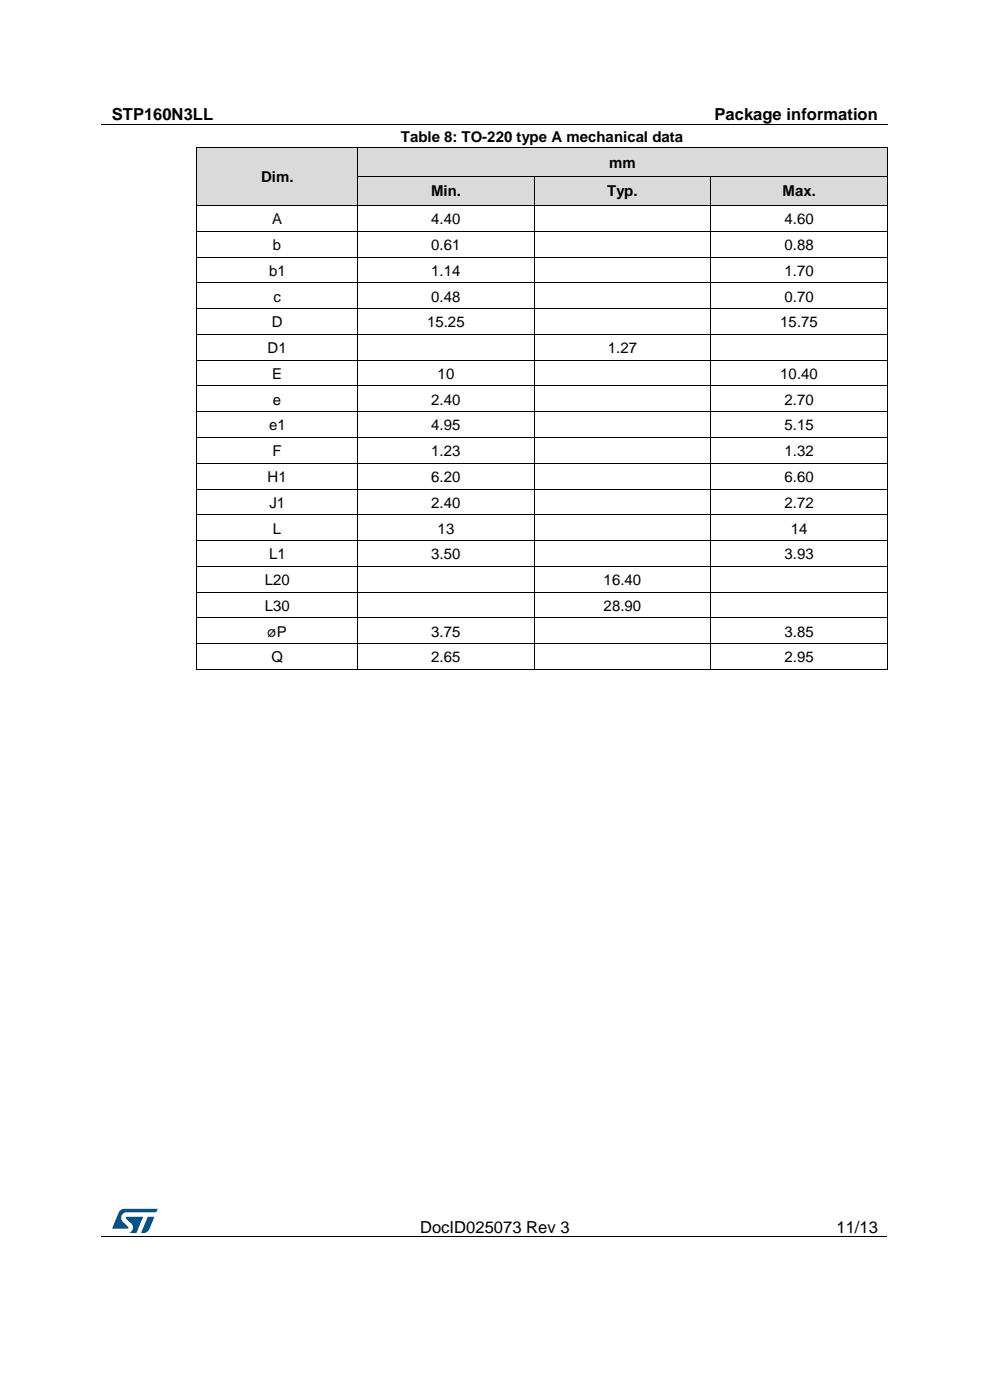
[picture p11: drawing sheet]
<svg xmlns="http://www.w3.org/2000/svg" width="210mm" height="297mm" viewBox="0 0 210 297" stroke-linecap="round" stroke-linejoin="round" font-family="sans-serif">
<path d="M21.5 26.5h166.7M21.5 262.4h166.7" fill="none" stroke="#000" stroke-width=".21"/>
<path d="M104.9 26.4h.1v.1h-.1zM61.6 262.3h.1v.2h-.1zM148 262.3h.1v.2h-.1z" fill="#000"/>
<g fill="#005288">
<path d="M25.4 256.9l.6-.4h.4h7l-.3 .7h-6.2a1.18 1.18 0 0 0-1.1 .7 1.18 1.18 0 0 0 .2 1.3l1.2 1.1v.3h-3.4z"/>
<path d="M31.4 258.2h1.3l-1 2.6a1.31 1.31 0 0 1-1.7 .7z"/>
<path d="M26.7 258.2h3.6l-1.4 3.4h-1.4a1.29 1.29 0 0 0 .4-2l-1.2-1.1z"/>
</g>
<g fill="#dadada">
<path d="M41.8 31.4h34.1v12.1h-34.1z" fill-rule="evenodd"/>
<path d="M43.7 34.5h30.3v6h-30.3z" fill-rule="evenodd"/>
<path d="M75.9 31.4h112.3v6h-112.3z" fill-rule="evenodd"/>
</g>
<path d="M77.8 31.4h108.5v6h-108.5z" fill="#dadada"/>
<path d="M41.7 31.3l.1 .1zM75.8 31.3l.1 .1zM188.2 31.3l.1 .1z" fill="#000"/>
<path d="M41.8 31.4v6M41.8 31.4h34M75.9 31.4v6M75.9 31.4h112.3M188.2 31.4v6" fill="none" stroke="#000" stroke-width=".21"/>
<g fill="#dadada">
<path d="M75.9 37.5h37.4v6h-37.4z" fill-rule="evenodd"/>
<path d="M113.4 37.5h37.3v6h-37.3z" fill-rule="evenodd"/>
<path d="M150.8 37.5h37.4v6h-37.4z" fill-rule="evenodd"/>
</g>
<g fill="#dadada">
<path d="M77.8 37.5h33.6v6h-33.6z"/>
<path d="M115.2 37.5h33.7v6h-33.7z"/>
<path d="M152.7 37.5h33.6v6h-33.6z"/>
</g>
<g fill="#000">
<path d="M41.7 37.4l.1 .1zM75.8 37.4l.1 .1zM113.3 37.4l.1 .1zM150.7 37.4l.1 .1zM188.2 37.4l.1 .1zM41.7 43.5h.2v.2h-.2zM41.7 49h.2v.1h-.2zM41.7 54.4h.2v.2h-.2zM41.9 43.5h.1v.2h-.1zM75.8 43.5h.1v.2h-.1zM75.8 49h.1v.1h-.1zM75.8 54.4h.1v.2h-.1z"/>
<path d="M75.9 43.5h.2v.2h-.2zM113.2 43.5h.2v.2h-.2zM113.2 49h.2v.1h-.2zM113.2 54.4h.2v.2h-.2zM113.4 43.5h.2v.2h-.2zM150.7 43.5h.1v.2h-.1zM150.7 49h.1v.1h-.1zM150.7 54.4h.1v.2h-.1zM150.8 43.5h.2v.2h-.2zM188.1 43.5h.2v.2h-.2zM188.1 49h.2v.1h-.2zM188.1 54.4h.2v.2h-.2z"/>
<path d="M41.7 59.9h.2v.2h-.2zM41.7 65.4h.2v.2h-.2zM41.7 70.9h.2v.1h-.2zM41.7 76.3h.2v.2h-.2zM75.8 59.9h.1v.2h-.1zM75.8 65.4h.1v.2h-.1zM75.8 70.9h.1v.1h-.1zM75.8 76.3h.1v.2h-.1zM113.2 59.9h.2v.2h-.2zM113.2 65.4h.2v.2h-.2zM113.2 70.9h.2v.1h-.2zM113.2 76.3h.2v.2h-.2z"/>
<path d="M150.7 59.9h.1v.2h-.1zM150.7 65.4h.1v.2h-.1zM150.7 70.9h.1v.1h-.1zM150.7 76.3h.1v.2h-.1zM188.1 59.9h.2v.2h-.2zM188.1 65.4h.2v.2h-.2zM188.1 70.9h.2v.1h-.2zM188.1 76.3h.2v.2h-.2zM41.7 81.8h.2v.2h-.2zM41.7 87.2h.2v.2h-.2zM41.7 92.7h.2v.2h-.2zM41.7 98.2h.2v.2h-.2z"/>
<path d="M75.8 81.8h.1v.2h-.1zM75.8 87.2h.1v.2h-.1zM75.8 92.7h.1v.2h-.1zM75.8 98.2h.1v.2h-.1zM113.2 81.8h.2v.2h-.2zM113.2 87.2h.2v.2h-.2zM113.2 92.7h.2v.2h-.2zM113.2 98.2h.2v.2h-.2zM150.7 81.8h.1v.2h-.1zM150.7 87.2h.1v.2h-.1zM150.7 92.7h.1v.2h-.1zM150.7 98.2h.1v.2h-.1z"/>
<path d="M188.1 81.8h.2v.2h-.2zM188.1 87.2h.2v.2h-.2zM188.1 92.7h.2v.2h-.2zM188.1 98.2h.2v.2h-.2zM41.7 103.7h.2v.1h-.2zM41.7 109.1h.2v.2h-.2zM41.7 114.6h.2v.2h-.2zM75.8 103.7h.1v.1h-.1zM75.8 109.1h.1v.2h-.1zM75.8 114.6h.1v.2h-.1zM113.2 103.7h.2v.1h-.2zM113.2 109.1h.2v.2h-.2z"/>
<path d="M113.2 114.6h.2v.2h-.2zM150.7 103.7h.1v.1h-.1zM150.7 109.1h.1v.2h-.1zM150.7 114.6h.1v.2h-.1zM188.1 103.7h.2v.1h-.2zM188.1 109.1h.2v.2h-.2zM188.1 114.6h.2v.2h-.2zM41.7 120.1h.2v.1h-.2zM41.7 125.5h.2v.2h-.2zM41.7 131h.2v.2h-.2zM41.7 136.5h.2v.2h-.2zM75.8 120.1h.1v.1h-.1z"/>
<path d="M75.8 125.5h.1v.2h-.1zM75.8 131h.1v.2h-.1zM75.8 136.5h.1v.2h-.1zM113.2 120.1h.2v.1h-.2zM113.2 125.5h.2v.2h-.2zM113.2 131h.2v.2h-.2zM113.2 136.5h.2v.2h-.2zM150.7 120.1h.1v.1h-.1zM150.7 125.5h.1v.2h-.1zM150.7 131h.1v.2h-.1zM150.7 136.5h.1v.2h-.1zM188.1 120.1h.2v.1h-.2z"/>
<path d="M188.1 125.5h.2v.2h-.2zM188.1 131h.2v.2h-.2zM188.1 136.5h.2v.2h-.2zM41.7 141.9h.2v.2h-.2zM75.8 141.9h.1v.2h-.1zM113.2 141.9h.2v.2h-.2zM150.7 141.9h.1v.2h-.1zM188.1 141.9h.2v.2h-.2z"/>
</g>
<g fill="none" stroke="#000" stroke-width=".21">
<path d="M41.8 37.5v6M75.9 37.5v6M75.9 37.5h37.4M113.3 37.5v6M113.4 37.5h37.3M150.7 37.5v6M150.8 37.5h37.4M188.2 37.5v6M41.8 43.7v5.3M41.8 49.1v5.3M41.8 54.6v5.3M41.9 49.1h33.9"/>
<path d="M41.9 54.5h33.9M41.9 60h33.9M42 43.6h33.8M75.9 43.7v5.3M75.9 49.1v5.3M75.9 54.6v5.3M75.9 49.1h37.3M75.9 54.5h37.3M75.9 60h37.3M76.1 43.6h37.1M113.3 43.7v5.3M113.3 49.1v5.3"/>
<path d="M113.3 54.6v5.3M113.4 49.1h37.3M113.4 54.5h37.3M113.4 60h37.3M113.6 43.6h37.1M150.7 43.7v5.3M150.7 49.1v5.3M150.7 54.6v5.3M150.8 49.1h37.3M150.8 54.5h37.3M150.8 60h37.3M151 43.6h37.1"/>
<path d="M188.2 43.7v5.3M188.2 49.1v5.3M188.2 54.6v5.3M41.8 60.1v5.3M41.8 65.6v5.3M41.8 71v5.3M41.8 76.5v5.3M41.9 65.5h33.9M41.9 71h33.9M41.9 76.4h33.9M75.9 60.1v5.3M75.9 65.6v5.3"/>
<path d="M75.9 71v5.3M75.9 76.5v5.3M75.9 65.5h37.3M75.9 71h37.3M75.9 76.4h37.3M113.3 60.1v5.3M113.3 65.6v5.3M113.3 71v5.3M113.3 76.5v5.3M113.4 65.5h37.3M113.4 71h37.3M113.4 76.4h37.3"/>
<path d="M150.7 60.1v5.3M150.7 65.6v5.3M150.7 71v5.3M150.7 76.5v5.3M150.8 65.5h37.3M150.8 71h37.3M150.8 76.4h37.3M188.2 60.1v5.3M188.2 65.6v5.3M188.2 71v5.3M188.2 76.5v5.3M41.8 82v5.2"/>
<path d="M41.8 87.4v5.3M41.8 92.9v5.3M41.8 98.4v5.3M41.9 81.9h33.9M41.9 87.3h33.9M41.9 92.8h33.9M41.9 98.3h33.9M75.9 82v5.2M75.9 87.4v5.3M75.9 92.9v5.3M75.9 98.4v5.3M75.9 81.9h37.3"/>
<path d="M75.9 87.3h37.3M75.9 92.8h37.3M75.9 98.3h37.3M113.3 82v5.2M113.3 87.4v5.3M113.3 92.9v5.3M113.3 98.4v5.3M113.4 81.9h37.3M113.4 87.3h37.3M113.4 92.8h37.3M113.4 98.3h37.3M150.7 82v5.2"/>
<path d="M150.7 87.4v5.3M150.7 92.9v5.3M150.7 98.4v5.3M150.8 81.9h37.3M150.8 87.3h37.3M150.8 92.8h37.3M150.8 98.3h37.3M188.2 82v5.2M188.2 87.4v5.3M188.2 92.9v5.3M188.2 98.4v5.3M41.8 103.8v5.3"/>
<path d="M41.8 109.3v5.3M41.8 114.8v5.3M41.9 103.8h33.9M41.9 109.2h33.9M41.9 114.7h33.9M75.9 103.8v5.3M75.9 109.3v5.3M75.9 114.8v5.3M75.9 103.8h37.3M75.9 109.2h37.3M75.9 114.7h37.3M113.3 103.8v5.3"/>
<path d="M113.3 109.3v5.3M113.3 114.8v5.3M113.4 103.8h37.3M113.4 109.2h37.3M113.4 114.7h37.3M150.7 103.8v5.3M150.7 109.3v5.3M150.7 114.8v5.3M150.8 103.8h37.3M150.8 109.2h37.3M150.8 114.7h37.3M188.2 103.8v5.3"/>
<path d="M188.2 109.3v5.3M188.2 114.8v5.3M41.8 120.2v5.3M41.8 125.7v5.3M41.8 131.2v5.3M41.8 136.7v5.2M41.9 120.1h33.9M41.9 125.6h33.9M41.9 131.1h33.9M41.9 136.6h33.9M75.9 120.2v5.3M75.9 125.7v5.3"/>
<path d="M75.9 131.2v5.3M75.9 136.7v5.2M75.9 120.1h37.3M75.9 125.6h37.3M75.9 131.1h37.3M75.9 136.6h37.3M113.3 120.2v5.3M113.3 125.7v5.3M113.3 131.2v5.3M113.3 136.7v5.2M113.4 120.1h37.3M113.4 125.6h37.3"/>
<path d="M113.4 131.1h37.3M113.4 136.6h37.3M150.7 120.2v5.3M150.7 125.7v5.3M150.7 131.2v5.3M150.7 136.7v5.2M150.8 120.1h37.3M150.8 125.6h37.3M150.8 131.1h37.3M150.8 136.6h37.3M188.2 120.2v5.3M188.2 125.7v5.3"/>
<path d="M188.2 131.2v5.3M188.2 136.7v5.2M41.9 142h33.9M75.9 142h37.3M113.4 142h37.3M150.8 142h37.3"/>
</g>
<g font-size="3.5">
<text x="23.7" y="25.5">STP160N3LL</text>
<text x="151.6" y="25.5">Package information</text>
<text x="89.1" y="261.5">DocID025073 Rev 3</text>
<text x="177.5" y="261.5">11/13</text>
</g>
<g font-size="3.2">
<text x="85" y="30.2">Table 8: TO-220 type A mechanical data</text>
<text x="129.2" y="35.6">mm</text>
<text x="55.4" y="38.6">Dim.</text>
<text x="91.4" y="41.7">Min.</text>
<text x="128.8" y="41.7">Typ.</text>
<text x="166" y="41.7">Max.</text>
<text x="57.7" y="47.6">A</text>
<text x="91.5" y="47.6">4.40</text>
<text x="166.4" y="47.6">4.60</text>
<text x="57.9" y="53">b</text>
<text x="91.5" y="53">0.61</text>
<text x="166.4" y="53">0.88</text>
<text x="57.1" y="58.5">b1</text>
<text x="91.5" y="58.5">1.14</text>
<text x="166.4" y="58.5">1.70</text>
<text x="58" y="64">c</text>
<text x="91.5" y="64">0.48</text>
<text x="166.4" y="64">0.70</text>
<text x="57.7" y="69.5">D</text>
<text x="90.6" y="69.5">15.25</text>
<text x="165.5" y="69.5">15.75</text>
<text x="56.8" y="74.9">D1</text>
<text x="128.9" y="74.9">1.27</text>
<text x="57.7" y="80.4">E</text>
<text x="92.8" y="80.4">10</text>
<text x="165.5" y="80.4">10.40</text>
<text x="57.9" y="85.9">e</text>
<text x="91.5" y="85.9">2.40</text>
<text x="166.4" y="85.9">2.70</text>
<text x="57.1" y="91.3">e1</text>
<text x="91.5" y="91.3">4.95</text>
<text x="166.4" y="91.3">5.15</text>
<text x="57.8" y="96.8">F</text>
<text x="91.5" y="96.8">1.23</text>
<text x="166.4" y="96.8">1.32</text>
<text x="56.8" y="102.3">H1</text>
<text x="57.1" y="107.7">J1</text>
<text x="91.5" y="102.3">6.20</text>
<text x="91.5" y="107.7">2.40</text>
<text x="166.4" y="102.3">6.60</text>
<text x="166.4" y="107.7">2.72</text>
<text x="57.9" y="113.2">L</text>
<text x="92.8" y="113.2">13</text>
<text x="167.8" y="113.2">14</text>
<text x="57.1" y="118.7">L1</text>
<text x="91.5" y="118.7">3.50</text>
<text x="166.4" y="118.7">3.93</text>
<text x="56.2" y="124.1">L20</text>
<text x="128.1" y="124.1">16.40</text>
<text x="56.2" y="129.6">L30</text>
<text x="128.1" y="129.6">28.90</text>
<text x="56.8" y="135.1">øP</text>
<text x="91.5" y="135.1">3.75</text>
<text x="166.4" y="135.1">3.85</text>
<text x="57.6" y="140.5">Q</text>
<text x="91.5" y="140.5">2.65</text>
<text x="166.4" y="140.5">2.95</text>
</g>
</svg>
